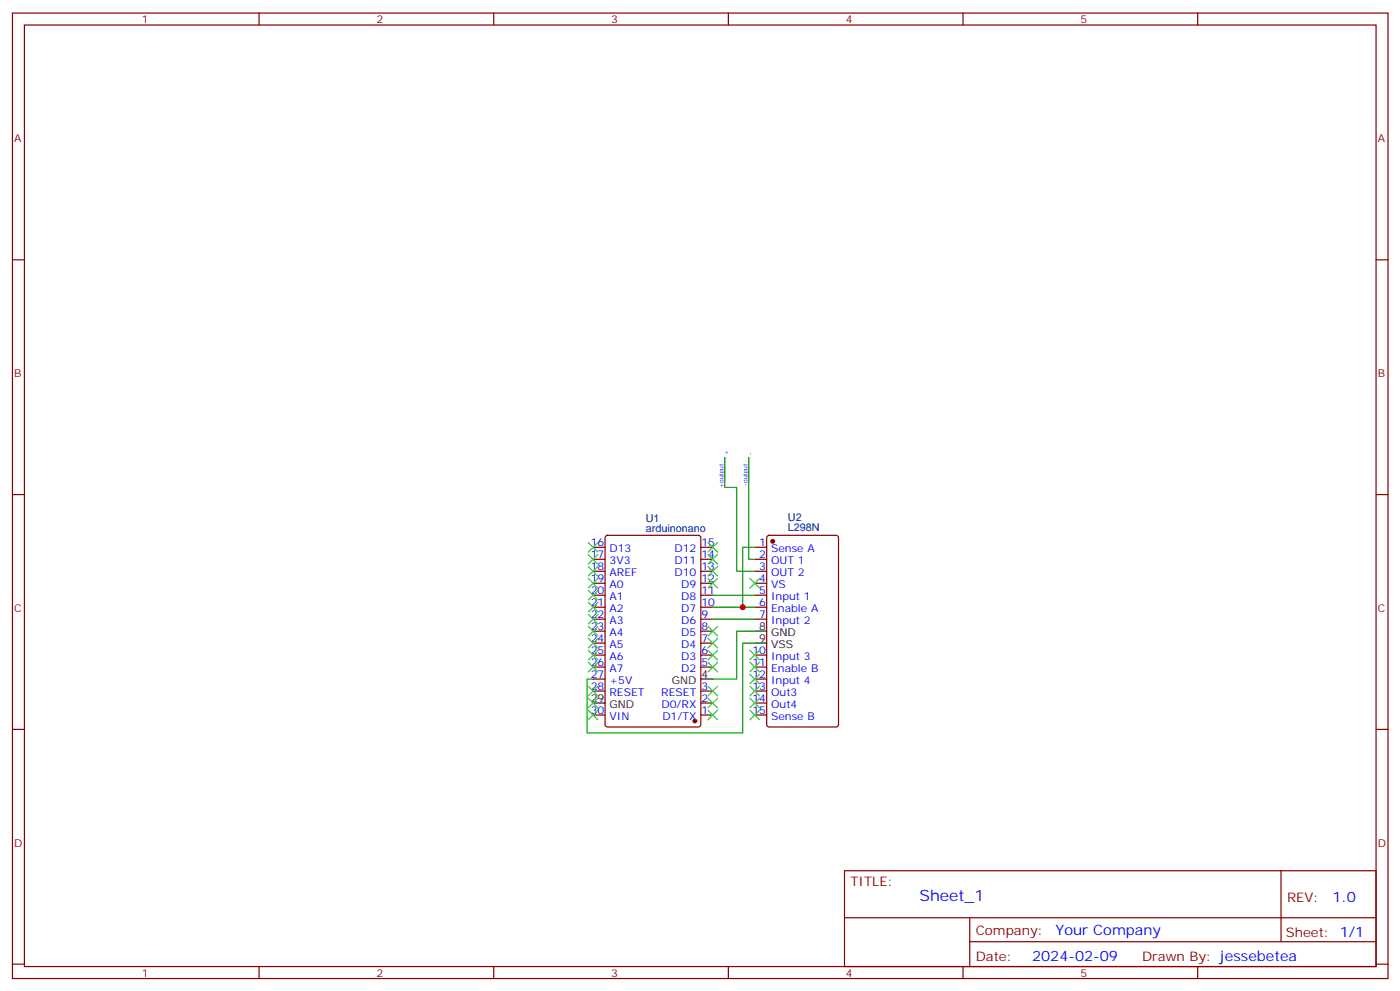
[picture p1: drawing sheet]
<svg xmlns="http://www.w3.org/2000/svg" width="413mm" height="292mm" viewBox="0 0 413 292" stroke-linecap="round" stroke-linejoin="round" font-family="sans-serif">
<g fill="none" stroke="#870000" stroke-width=".35">
<path d="M3.7 3.8h405.3v284.4h-405.3zM7.2 7.4h398.3v277.3h-398.3zM76.3 3.8v3.6M145.5 3.8v3.6M214.6 3.8v3.6M283.8 3.8v3.6M352.9 3.8v3.6M3.7 76.5h3.5M405.5 76.5h3.5M3.7 145.7h3.5M178.5 157.9l.5-.2h26.8l.7 .4v55.3l-.4 .6-27.1 .1-.7-.5v-55.2zM226.2 157.9l.4-.2h19.8l.6 .4 .1 55.3-.5 .6-20 .1-.6-.5-.1-55.2z"/>
<path d="M405.5 145.7h3.5M174.8 178.8h3.5M174.8 175.3h3.5M174.8 171.8h3.5M174.8 168.2h3.5M174.8 164.7h3.5M174.8 161.2h3.5M206.5 178.8h3.5M206.5 175.3h3.5M206.5 171.8h3.5M206.5 168.2h3.5M206.5 164.7h3.5"/>
<path d="M206.5 161.2h3.5M222.4 178.8h3.5M222.4 175.3h3.5M222.4 171.8h3.5M222.4 168.2h3.5M222.4 164.7h3.5M222.4 161.2h3.5M174.8 196.5h3.5M174.8 192.9h3.5M174.8 189.4h3.5M174.8 185.9h3.5M174.8 182.4h3.5"/>
<path d="M174.8 200h3.5M206.5 196.5h3.5M206.5 192.9h3.5M206.5 189.4h3.5M206.5 185.9h3.5M206.5 182.4h3.5M222.4 196.5h3.5M222.4 192.9h3.5M222.4 182.4h3.5M222.4 200h3.5M3.7 214.8h3.5M174.8 210.6h3.5"/>
<path d="M174.8 203.5h3.5M206.5 210.6h3.5M206.5 207h3.5M206.5 203.5h3.5M222.4 210.6h3.5M222.4 207h3.5M222.4 203.5h3.5M405.5 214.8h3.5M248.8 256.4h156.7v28.3h-156.7zM377.5 256.5v20.8M248.9 270.3h156.5M285.8 277.3h119.6"/>
<path d="M285.8 270.3v14.1M3.7 284h3.5M76.3 284.7v3.5M145.5 284.7v3.5M214.6 284.7v3.5M283.8 284.7v3.5M352.9 284.7v3.5M405.5 284h3.5"/>
</g>
<g fill="#870000" stroke="#870000" stroke-width=".35">
<circle cx="204.8" cy="212.3" r=".53"/>
<circle cx="227.7" cy="159.4" r=".53"/>
</g>
<path d="M206.5 200h3.5M222.4 185.9h3.5M222.4 189.4h3.5M174.8 207h3.5" fill="none" stroke="#000" stroke-width=".35"/>
<path d="M213.6 141.8v-7.1v8.8h3.5v24.7h5.3M220.6 141.8v-7.1v30h1.8M210 175.3h12.4M210 178.8h8.9M222.4 161.2h-3.5v17.6h3.5M210 182.4h12.4M222.4 185.9h-5.3v14.1h-7.1M222.4 189.4h-3.5v26.5h-45.9v-15.9h1.8" fill="none" stroke="#008700" stroke-width=".35"/>
<g fill="none" stroke="#3c3" stroke-width=".35">
<path d="M173.4 159.8l2.8 2.8M176.2 159.8l-2.8 2.8M208.6 159.8l2.9 2.8M211.5 159.8l-2.9 2.8M173.4 163.3l2.8 2.8M173.4 166.8l2.8 2.9M173.4 170.4l2.8 2.8M173.4 173.9l2.8 2.8M173.4 177.4l2.8 2.8M176.2 163.3l-2.8 2.8M176.2 166.8l-2.8 2.9M176.2 170.4l-2.8 2.8"/>
<path d="M176.2 173.9l-2.8 2.8M176.2 177.4l-2.8 2.8M208.6 170.4l2.9 2.8M208.6 166.8l2.9 2.9M208.6 163.3l2.9 2.8M211.5 170.4l-2.9 2.8M211.5 166.8l-2.9 2.9M211.5 163.3l-2.9 2.8M221 170.4l2.8 2.8M223.8 170.4l-2.8 2.8M173.4 180.9l2.8 2.9M173.4 184.5l2.8 2.8"/>
<path d="M173.4 188l2.8 2.8M173.4 191.5l2.8 2.8M173.4 195.1l2.8 2.8M176.2 195.1l-2.8 2.8M176.2 180.9l-2.8 2.9M176.2 184.5l-2.8 2.8M176.2 188l-2.8 2.8M176.2 191.5l-2.8 2.8M208.6 195.1l2.9 2.8M208.6 191.5l2.9 2.8M208.6 188l2.9 2.8M208.6 184.5l2.9 2.8"/>
<path d="M211.5 195.1l-2.9 2.8M211.5 191.5l-2.9 2.8M211.5 188l-2.9 2.8M211.5 184.5l-2.9 2.8M221 198.6l2.8 2.8M221 195.1l2.8 2.8M221 191.5l2.8 2.8M223.8 198.6l-2.8 2.8M223.8 195.1l-2.8 2.8M223.8 191.5l-2.8 2.8M173.4 209.2l2.8 2.8M173.4 205.6l2.8 2.9"/>
<path d="M173.4 202.1l2.8 2.8M176.2 205.6l-2.8 2.9M176.2 202.1l-2.8 2.8M176.2 209.2l-2.8 2.8M208.6 209.2l2.9 2.8M208.6 205.6l2.9 2.9M208.6 202.1l2.9 2.8M211.5 209.2l-2.9 2.8M211.5 205.6l-2.9 2.9M211.5 202.1l-2.9 2.8M221 209.2l2.8 2.8M221 205.6l2.8 2.9"/>
<path d="M221 202.1l2.8 2.8M223.8 209.2l-2.8 2.8M223.8 205.6l-2.8 2.9M223.8 202.1l-2.8 2.8"/>
</g>
<circle cx="218.9" cy="178.8" r=".88" fill="#c00"/>
<text font-size="4.6" fill="#00f" x="270.9" y="265.5">Sheet_1</text>
<g font-size="4.2" fill="#00f">
<text x="392.6" y="265.7">1.0</text>
<text x="311" y="275.3">Your Company</text>
<text x="304.1" y="283.1">2024-02-09</text>
</g>
<g font-size="3.9" fill="#800">
<text x="250.6" y="261">TITLE:</text>
<text x="379.2" y="265.7">REV:</text>
<text x="287.5" y="275.2">Company:</text>
<text x="378.9" y="275.8">Sheet: 1/1</text>
<text x="287.5" y="282.9">Date:</text>
<text x="336.6" y="283">Drawn By: jessebetea</text>
</g>
<g font-size="3.2" fill="#800">
<text x="41.8" y="6.8">1</text>
<text x="110.9" y="6.8">2</text>
<text x="180.1" y="6.8">3</text>
<text x="249.2" y="6.8">4</text>
<text x="318.3" y="6.8">5</text>
<text x="4.2" y="41.9">A</text>
<text x="406" y="41.9">A</text>
<text x="4.2" y="111.1">B</text>
<text x="406" y="111.1">B</text>
<text x="4.2" y="180.2">C</text>
<text x="406" y="180.2">C</text>
<text x="4.2" y="249.4">D</text>
<text x="406" y="249.4">D</text>
<text x="41.8" y="287.7">1</text>
<text x="110.9" y="287.7">2</text>
<text x="180.1" y="287.7">3</text>
<text x="249.2" y="287.7">4</text>
<text x="318.3" y="287.7">5</text>
</g>
<g font-size="3.2" fill="#000080">
<text x="190.3" y="153.7">U1</text>
<text x="232.2" y="153.5">U2</text>
<text x="190.3" y="156.6">arduinonano</text>
<text x="232.2" y="156.5">L298N</text>
</g>
<g font-size="3.2" fill="#00f">
<text x="174.1" y="160.8">16</text>
<text x="206.7" y="160.8">15</text>
<text x="223.7" y="160.8">1</text>
<text x="174.1" y="164.4">17</text>
<text x="174.1" y="167.9">18</text>
<text x="179.6" y="162.6">D13</text>
<text x="179.6" y="166.1">3V3</text>
<text x="198.7" y="166.1">D11</text>
<text x="198.7" y="162.6">D12</text>
<text x="206.7" y="167.9">13</text>
<text x="206.7" y="164.4">14</text>
<text x="223.7" y="164.4">2</text>
<text x="223.7" y="167.9">3</text>
<text x="227.2" y="162.6">Sense A</text>
<text x="227.2" y="166.1">OUT 1</text>
<text x="174.1" y="171.4">19</text>
<text x="179.6" y="169.7">AREF</text>
<text x="179.6" y="173.2">A0</text>
<text x="198.7" y="169.7">D10</text>
<text x="200.7" y="173.2">D9</text>
<text x="206.7" y="171.4">12</text>
<text x="223.7" y="171.4">4</text>
<text x="227.2" y="169.7">OUT 2</text>
<text x="227.2" y="173.2">VS</text>
<text x="174.1" y="174.9">20</text>
<text x="174.1" y="178.5">21</text>
<text x="179.6" y="176.7">A1</text>
<text x="200.7" y="176.7">D8</text>
<text x="206.7" y="178.5">10</text>
<text x="206.7" y="174.9">11</text>
<text x="223.7" y="174.9">5</text>
<text x="223.7" y="178.5">6</text>
<text x="227.2" y="176.7">Input 1</text>
<text x="174.1" y="182">22</text>
<text x="174.1" y="185.5">23</text>
<text x="179.6" y="180.2">A2</text>
<text x="179.6" y="183.8">A3</text>
<text x="200.7" y="183.8">D6</text>
<text x="200.7" y="180.2">D7</text>
<text x="206.7" y="185.5">8</text>
<text x="206.7" y="182">9</text>
<text x="223.7" y="182">7</text>
<text x="227.2" y="180.2">Enable A</text>
<text x="227.2" y="183.8">Input 2</text>
<text x="174.1" y="189.1">24</text>
<text x="179.6" y="187.3">A4</text>
<text x="179.6" y="190.8">A5</text>
<text x="200.7" y="190.8">D4</text>
<text x="200.7" y="187.3">D5</text>
<text x="206.7" y="189.1">7</text>
<text x="174.1" y="192.6">25</text>
<text x="174.1" y="196.1">26</text>
<text x="179.6" y="194.3">A6</text>
<text x="179.6" y="197.9">A7</text>
<text x="200.7" y="197.9">D2</text>
<text x="200.7" y="194.3">D3</text>
<text x="206.7" y="196.1">5</text>
<text x="206.7" y="192.6">6</text>
<text x="221.7" y="192.6">10</text>
<text x="221.7" y="196.1">11</text>
<text x="227.2" y="194.3">Input 3</text>
<text x="227.2" y="197.9">Enable B</text>
<text x="174.1" y="199.6">27</text>
<text x="174.1" y="203.2">28</text>
<text x="179.6" y="201.4">+5V</text>
<text x="206.7" y="203.2">3</text>
<text x="221.7" y="199.6">12</text>
<text x="221.7" y="203.2">13</text>
<text x="227.2" y="201.4">Input 4</text>
<text x="179.6" y="204.9">RESET</text>
<text x="194.9" y="204.9">RESET</text>
<text x="194.9" y="208.5">D0/RX</text>
<text x="206.7" y="206.7">2</text>
<text x="221.7" y="206.7">14</text>
<text x="227.2" y="204.9">Out3</text>
<text x="227.2" y="208.5">Out4</text>
<text x="174.1" y="210.2">30</text>
<text x="179.6" y="212">VIN</text>
<text x="195.2" y="212">D1/TX</text>
<text x="206.7" y="210.2">1</text>
<text x="221.7" y="210.2">15</text>
<text x="227.2" y="212">Sense B</text>
</g>
<g font-size="3.2">
<text x="223.7" y="185.5">8</text>
<text x="223.7" y="189.1">9</text>
<text x="227.2" y="187.3">GND</text>
<text x="227.2" y="190.8">VSS</text>
<text x="197.9" y="201.4">GND</text>
<text x="206.7" y="199.6">4</text>
<text x="174.1" y="206.7">29</text>
<text x="179.6" y="208.5">GND</text>
</g>
<g font-size="1.8" fill="#00f">
<text x="214.6" y="134" transform="rotate(-90 214.6 134)">+</text>
<text x="221.7" y="134" transform="rotate(-90 221.7 134)">-</text>
<text x="213.2" y="143.7" transform="rotate(-90 213.2 143.7)">+output</text>
<text x="220.3" y="143.1" transform="rotate(-90 220.3 143.1)">-output</text>
</g>
</svg>
